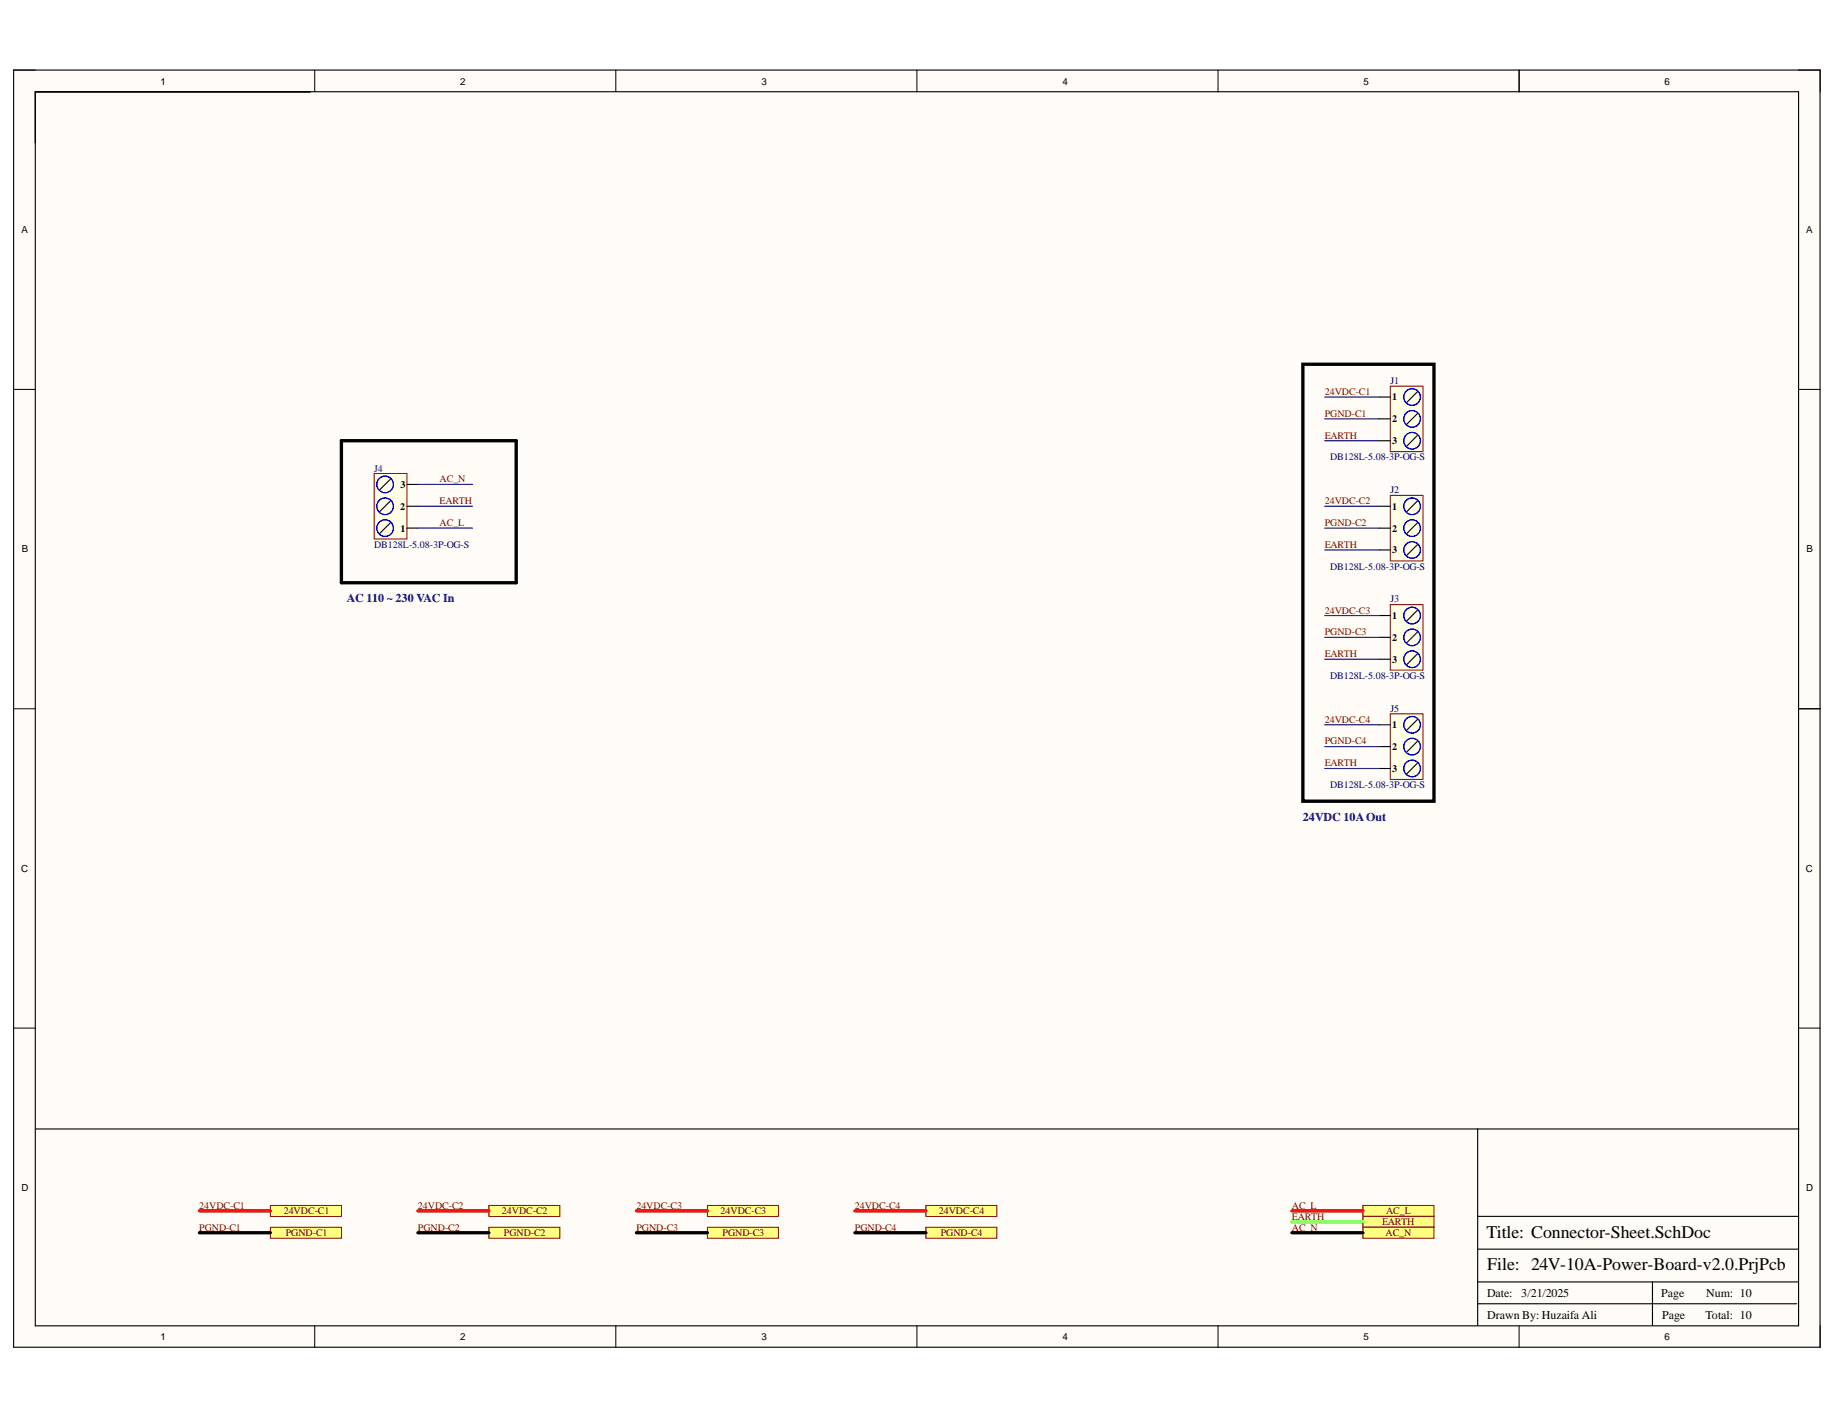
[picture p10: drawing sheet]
<svg xmlns="http://www.w3.org/2000/svg" width="279mm" height="216mm" viewBox="0 0 279 216" stroke-linecap="round" stroke-linejoin="round" font-family="sans-serif">
<g fill="#fffcf8">
<path d="M2.1 10.7h274.9v194.3h-274.9z" fill-rule="evenodd"/>
<path d="M5.4 14h268.3v187.7h-268.3z" fill-rule="evenodd"/>
</g>
<g fill="none" stroke="#000" stroke-width=".15">
<path d="M2.1 10.7h3.3M47.9 10.7v3.3M93.7 10.7v3.3M139.5 10.7v3.3M185.4 10.7v3.3M231.2 10.7v3.3M273.7 10.7h3.3v3.3M2.1 59.2h3.3M273.7 59.2h3.3M2.1 107.8h3.3M273.7 107.8h3.3M2.1 156.4h3.3"/>
<path d="M273.7 156.4h3.3M47.9 201.7v3.3M93.7 201.7v3.3M139.5 201.7v3.3M185.4 201.7v3.3M231.2 201.7v3.3M277 201.7v3.3"/>
</g>
<path d="M2.1 10.7h274.9v194.3h-274.9zM5.4 14h268.3v187.7h-268.3zM231.2 10.7v3.3M273.7 107.8h3.3M5.4 171.8h268.3M224.9 171.8v29.9M224.9 198.4h48.5M224.9 195h48.7M224.9 190.1h48.7M224.9 185.1h48.7M251.5 195v6.7" fill="none" stroke="#000" stroke-width=".17"/>
<path d="M207.4 183.4h10.8v1.7h-10.8z" fill-rule="evenodd" fill="#ffff80"/>
<path d="M207.4 183.4h10.8v1.7h-10.8z" fill="none" stroke="#800000" stroke-width=".15"/>
<path d="M207.4 185.1h10.8v1.6h-10.8z" fill-rule="evenodd" fill="#ffff80"/>
<path d="M207.4 185.1h10.8v1.6h-10.8z" fill="none" stroke="#800000" stroke-width=".15"/>
<path d="M207.4 186.7h10.8v1.7h-10.8z" fill-rule="evenodd" fill="#ffff80"/>
<path d="M207.4 186.7h10.8v1.7h-10.8z" fill="none" stroke="#800000" stroke-width=".15"/>
<path d="M41.1 183.4h10.9v1.7h-10.9z" fill-rule="evenodd" fill="#ffff80"/>
<path d="M41.1 183.4h10.9v1.7h-10.9z" fill="none" stroke="#800000" stroke-width=".15"/>
<path d="M41.1 186.7h10.9v1.7h-10.9z" fill-rule="evenodd" fill="#ffff80"/>
<path d="M41.1 186.7h10.9v1.7h-10.9z" fill="none" stroke="#800000" stroke-width=".15"/>
<path d="M74.4 183.4h10.8v1.7h-10.8z" fill-rule="evenodd" fill="#ffff80"/>
<path d="M74.4 183.4h10.8v1.7h-10.8z" fill="none" stroke="#800000" stroke-width=".15"/>
<path d="M74.4 186.7h10.8v1.7h-10.8z" fill-rule="evenodd" fill="#ffff80"/>
<path d="M74.4 186.7h10.8v1.7h-10.8z" fill="none" stroke="#800000" stroke-width=".15"/>
<path d="M107.7 183.4h10.8v1.7h-10.8z" fill-rule="evenodd" fill="#ffff80"/>
<path d="M107.7 183.4h10.8v1.7h-10.8z" fill="none" stroke="#800000" stroke-width=".15"/>
<path d="M107.7 186.7h10.8v1.7h-10.8z" fill-rule="evenodd" fill="#ffff80"/>
<path d="M107.7 186.7h10.8v1.7h-10.8z" fill="none" stroke="#800000" stroke-width=".15"/>
<path d="M140.9 183.4h10.8v1.7h-10.8z" fill-rule="evenodd" fill="#ffff80"/>
<path d="M140.9 183.4h10.8v1.7h-10.8z" fill="none" stroke="#800000" stroke-width=".15"/>
<path d="M140.9 186.7h10.8v1.7h-10.8z" fill-rule="evenodd" fill="#ffff80"/>
<path d="M140.9 186.7h10.8v1.7h-10.8z" fill="none" stroke="#800000" stroke-width=".15"/>
<path d="M30.3 184.2h10.8M63.6 184.2h10.8M96.8 184.2h10.9M130.1 184.2h10.8M196.6 184.2h10.8" fill="none" stroke="#f00" stroke-width=".51"/>
<path d="M196.6 185.9h10.8" fill="none" stroke="#0f0" stroke-width=".51"/>
<path d="M52 67.1h26.6v21.6h-26.6zM30.3 187.6h10.8M63.6 187.6h10.8M96.8 187.6h10.9M130.1 187.6h10.8M196.6 187.6h10.8" fill="none" stroke="#000" stroke-width=".51"/>
<path d="M56.9 72h5v10h-5z" fill-rule="evenodd" fill="#ffffe8"/>
<path d="M56.9 72h5v10h-5z" fill="none" stroke="#800000" stroke-width=".15"/>
<path d="M59.4 79.5l-1.6 1.7M59.4 76.2l-1.6 1.7M59.4 72.9l-1.6 1.6M61.9 77h1.7M61.9 73.7h1.7M61.9 80.4h1.7" fill="none" stroke="#000" stroke-width=".17"/>
<g fill="none" stroke="#00f" stroke-width=".17">
<circle cx="58.6" cy="73.7" r="1.27"/>
<circle cx="58.6" cy="77" r="1.27"/>
<circle cx="58.6" cy="80.4" r="1.27"/>
</g>
<path d="M63.6 73.7h8.3M63.6 77h8.3M63.6 80.4h8.3" fill="none" stroke="#000080" stroke-width=".17"/>
<path d="M211.6 58.8h4.9v9.9h-4.9z" fill-rule="evenodd" fill="#ffffe8"/>
<path d="M211.6 58.8h4.9v9.9h-4.9z" fill="none" stroke="#800000" stroke-width=".15"/>
<path d="M215.7 59.6l-1.6 1.6M209.9 60.4h1.7M209.9 63.7h1.7M209.9 67.1h1.7M215.7 62.9l-1.6 1.7M215.7 66.2l-1.6 1.7" fill="none" stroke="#000" stroke-width=".17"/>
<g fill="none" stroke="#00f" stroke-width=".17">
<circle cx="214.9" cy="67.1" r="1.27"/>
<circle cx="214.9" cy="60.4" r="1.27"/>
<circle cx="214.9" cy="63.7" r="1.27"/>
</g>
<path d="M201.6 60.4h8.3M201.6 63.7h8.3M201.6 67.1h8.3" fill="none" stroke="#000080" stroke-width=".17"/>
<path d="M211.6 75.4h4.9v9.9h-4.9z" fill-rule="evenodd" fill="#ffffe8"/>
<path d="M211.6 75.4h4.9v9.9h-4.9z" fill="none" stroke="#800000" stroke-width=".15"/>
<path d="M209.9 77h1.7M215.7 76.2l-1.6 1.7M215.7 79.5l-1.6 1.7M209.9 80.4h1.7M209.9 83.7h1.7M215.7 82.9l-1.6 1.6" fill="none" stroke="#000" stroke-width=".17"/>
<g fill="none" stroke="#00f" stroke-width=".17">
<circle cx="214.9" cy="77" r="1.27"/>
<circle cx="214.9" cy="83.7" r="1.27"/>
<circle cx="214.9" cy="80.4" r="1.27"/>
</g>
<path d="M201.6 77h8.3M201.6 80.4h8.3M201.6 83.7h8.3" fill="none" stroke="#000080" stroke-width=".17"/>
<path d="M211.6 92h4.9v10h-4.9z" fill-rule="evenodd" fill="#ffffe8"/>
<path d="M211.6 92h4.9v10h-4.9z" fill="none" stroke="#800000" stroke-width=".15"/>
<path d="M209.9 93.7h1.7M209.9 97h1.7M215.7 92.8l-1.6 1.7M215.7 96.1l-1.6 1.7M215.7 99.5l-1.6 1.6M209.9 100.3h1.7" fill="none" stroke="#000" stroke-width=".17"/>
<g fill="none" stroke="#00f" stroke-width=".17">
<circle cx="214.9" cy="97" r="1.27"/>
<circle cx="214.9" cy="93.7" r="1.27"/>
<circle cx="214.9" cy="100.3" r="1.27"/>
</g>
<path d="M201.6 93.7h8.3M201.6 97h8.3M201.6 100.3h8.3" fill="none" stroke="#000080" stroke-width=".17"/>
<path d="M211.6 108.6h4.9v10h-4.9z" fill-rule="evenodd" fill="#ffffe8"/>
<path d="M211.6 108.6h4.9v10h-4.9z" fill="none" stroke="#800000" stroke-width=".15"/>
<path d="M209.9 110.3h1.7M209.9 113.6h1.7M209.9 116.9h1.7M215.7 109.4l-1.6 1.7M215.7 112.8l-1.6 1.6M215.7 116.1l-1.6 1.7" fill="none" stroke="#000" stroke-width=".17"/>
<g fill="none" stroke="#00f" stroke-width=".17">
<circle cx="214.9" cy="110.3" r="1.27"/>
<circle cx="214.9" cy="116.9" r="1.27"/>
<circle cx="214.9" cy="113.6" r="1.27"/>
</g>
<path d="M201.6 110.3h8.3M201.6 113.6h8.3M201.6 116.9h8.3" fill="none" stroke="#000080" stroke-width=".17"/>
<path d="M198.3 55.4h19.9v66.5h-19.9z" fill="none" stroke="#000" stroke-width=".51"/>
<g font-size="2.7">
<text x="226.2" y="188.3">Title: Connector-Sheet.SchDoc</text>
<text x="226.3" y="193.3">File: 24V-10A-Power-Board-v2.0.PrjPcb</text>
</g>
<g font-size="1.8" fill="#000080">
<text x="52.8" y="91.6">AC 110 ~ 230 VAC In</text>
<text x="198.3" y="124.9">24VDC 10AOut</text>
</g>
<g font-size="1.8">
<text x="226.3" y="197.3">Date:</text>
<text x="231.5" y="197.3">3/21/2025</text>
<text x="252.8" y="197.3">Page</text>
<text x="259.6" y="197.3">Num: 10</text>
<text x="226.3" y="200.7">Drawn By: Huzaifa Ali</text>
<text x="252.9" y="200.7">Page</text>
<text x="259.5" y="200.7">Total: 10</text>
</g>
<g font-size="1.5">
<text x="24.4" y="12.9">1</text>
<text x="70" y="12.9">2</text>
<text x="115.9" y="12.9">3</text>
<text x="161.7" y="12.9">4</text>
<text x="207.5" y="12.9">5</text>
<text x="253.3" y="12.9">6</text>
<text x="3.3" y="35.5">A</text>
<text x="274.8" y="35.5">A</text>
<text x="211.9" y="60.9">1</text>
<text x="211.9" y="64.3">2</text>
<text x="211.9" y="67.6">3</text>
<text x="60.9" y="77.5">2</text>
<text x="60.9" y="74.2">3</text>
<text x="211.9" y="77.5">1</text>
<text x="60.9" y="80.9">1</text>
<text x="211.9" y="80.9">2</text>
<text x="3.3" y="84.1">B</text>
<text x="211.9" y="84.2">3</text>
<text x="274.9" y="84.1">B</text>
<text x="211.9" y="94.2">1</text>
<text x="211.9" y="97.5">2</text>
<text x="211.9" y="100.8">3</text>
<text x="211.9" y="110.8">1</text>
<text x="211.9" y="114.1">2</text>
<text x="211.9" y="117.5">3</text>
<text x="3.2" y="132.7">C</text>
<text x="274.8" y="132.7">C</text>
<text x="3.3" y="181.3">D</text>
<text x="274.8" y="181.3">D</text>
<text x="24.4" y="203.9">1</text>
<text x="70" y="203.9">2</text>
<text x="115.9" y="203.9">3</text>
<text x="161.7" y="203.9">4</text>
<text x="207.5" y="203.9">5</text>
<text x="253.3" y="203.9">6</text>
</g>
<g font-size="1.5" fill="#000080">
<text x="211.6" y="58.4">J1</text>
<text x="56.9" y="71.8">J4</text>
<text x="202.4" y="70.1">DB128L-5.08-3P-OG-S</text>
<text x="211.6" y="75.1">J2</text>
<text x="56.9" y="83.4">DB128L-5.08-3P-OG-S</text>
<text x="202.4" y="86.7">DB128L-5.08-3P-OG-S</text>
<text x="211.6" y="91.7">J3</text>
<text x="202.4" y="103.3">DB128L-5.08-3P-OG-S</text>
<text x="211.6" y="108.3">J5</text>
<text x="202.4" y="119.9">DB128L-5.08-3P-OG-S</text>
</g>
<g font-size="1.5" fill="#800000">
<text x="201.6" y="60.1">24VDC-C1</text>
<text x="201.6" y="63.4">PGND-C1</text>
<text x="201.6" y="66.8">EARTH</text>
<text x="66.9" y="73.4">AC_N</text>
<text x="66.9" y="76.7">EARTH</text>
<text x="201.6" y="76.7">24VDC-C2</text>
<text x="66.9" y="80">AC_L</text>
<text x="201.6" y="80">PGND-C2</text>
<text x="201.6" y="83.4">EARTH</text>
<text x="201.6" y="93.4">24VDC-C3</text>
<text x="201.6" y="96.7">PGND-C3</text>
<text x="201.6" y="100">EARTH</text>
<text x="201.6" y="110">24VDC-C4</text>
<text x="201.6" y="113.3">PGND-C4</text>
<text x="201.6" y="116.6">EARTH</text>
<text x="30.3" y="183.9">24VDC-C1</text>
<text x="43.2" y="184.8">24VDC-C1</text>
<text x="63.6" y="183.9">24VDC-C2</text>
<text x="76.4" y="184.8">24VDC-C2</text>
<text x="96.8" y="183.9">24VDC-C3</text>
<text x="109.7" y="184.8">24VDC-C3</text>
<text x="130.1" y="183.9">24VDC-C4</text>
<text x="142.9" y="184.8">24VDC-C4</text>
<text x="196.6" y="183.9">AC_L</text>
<text x="196.6" y="185.6">EARTH</text>
<text x="210.9" y="184.8">AC_L</text>
<text x="30.3" y="187.3">PGND-C1</text>
<text x="43.5" y="188.1">PGND-C1</text>
<text x="63.6" y="187.3">PGND-C2</text>
<text x="76.7" y="188.1">PGND-C2</text>
<text x="96.8" y="187.3">PGND-C3</text>
<text x="110" y="188.1">PGND-C3</text>
<text x="130.1" y="187.3">PGND-C4</text>
<text x="143.2" y="188.1">PGND-C4</text>
<text x="196.6" y="187.3">AC_N</text>
<text x="210.3" y="186.4">EARTH</text>
<text x="210.9" y="188.1">AC_N</text>
</g>
</svg>
